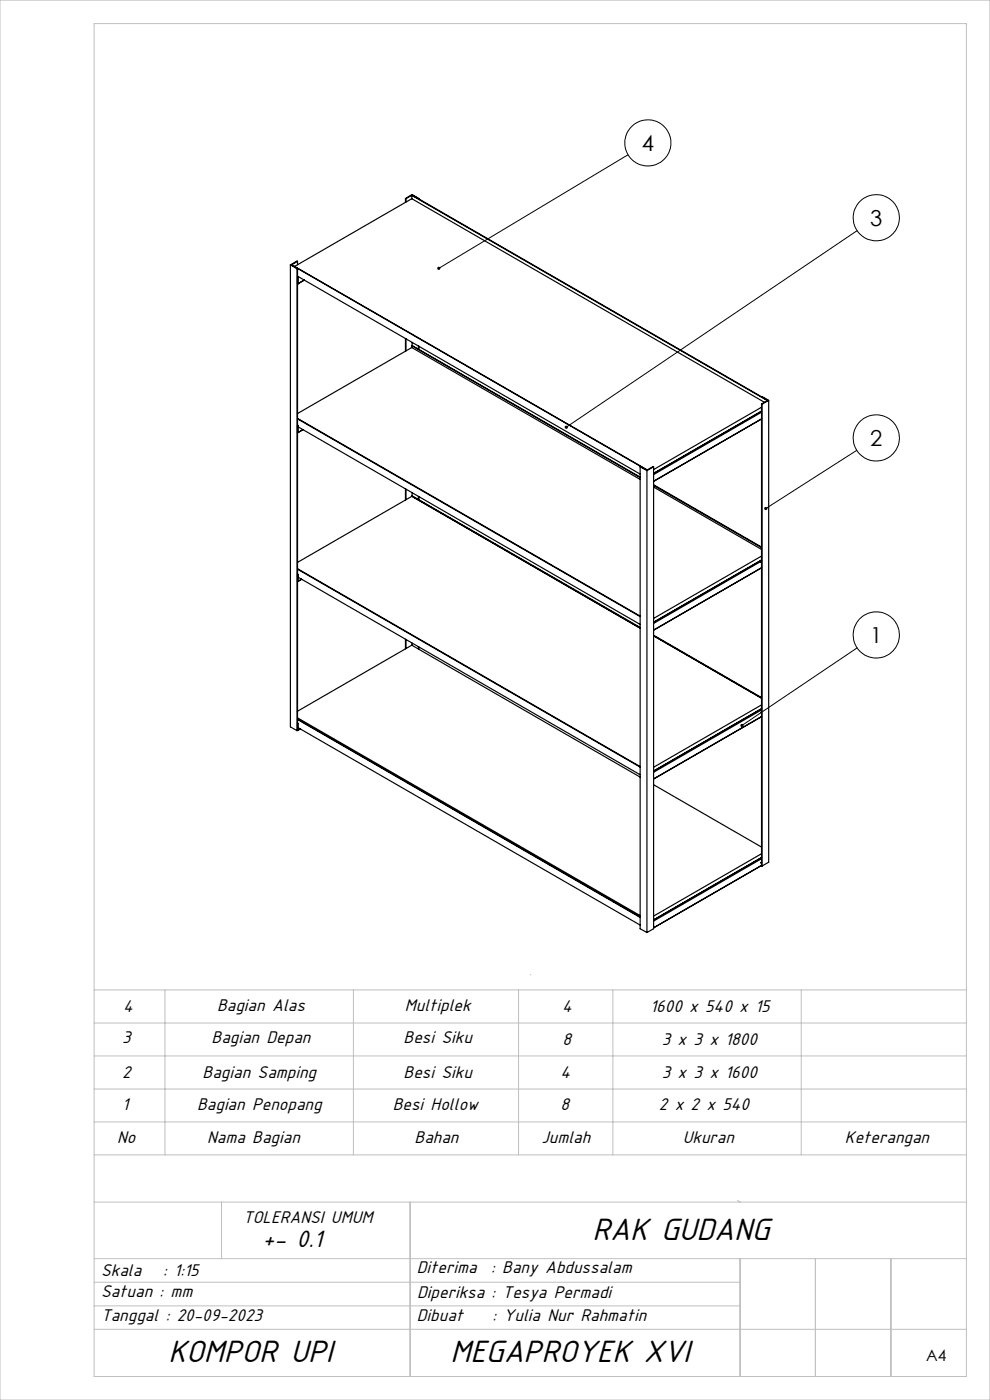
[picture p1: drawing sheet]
<svg xmlns="http://www.w3.org/2000/svg" width="210mm" height="297mm" viewBox="0 0 210 297" stroke-linecap="round" stroke-linejoin="round" font-family="sans-serif">
<g fill="none" stroke="#000" stroke-width=".21">
<path d="M133.2 32.8l-40.1 24.1M181.8 48.9l-61.7 41.7M181.8 95.5l-19.3 12.4M181.8 137.4l-24.4 16.5"/>
<circle cx="137.4" cy="30.3" r="4.9"/>
<circle cx="185.9" cy="46.2" r="4.9"/>
<circle cx="185.9" cy="92.9" r="4.9"/>
<circle cx="185.9" cy="134.7" r="4.9"/>
</g>
<g fill="none" stroke="#c0c0c0" stroke-width=".21">
<path d="M0 0h210v297h-210zM20 5h185v287h-185zM20 217h185M20 210h185M35 210v35M75 210v35M110 210v35M112.6 206.8h-.1M130 210v35M170 210v35M20 238h185M20 231h185"/>
<path d="M20 224h185M20 255h185M20 245h185M47 255v12M87 255v37M156.4 254.7l.6 .3M20 277h137M20 272h137M20 267h185M157 267v25M173 267v25M189 267v25"/>
<path d="M20 282h185"/>
</g>
<path d="M162.2 107.7v.4l.3-.2-.3 .2a.33 .33 0 0 0 .5 0 .33 .33 0 0 0 0-.5 .33 .33 0 0 0-.5 .1zM157.2 153.6l-.1 .5 .3-.2-.3 .2a.34 .34 0 0 0 .5 .1 .34 .34 0 0 0 0-.5 .34 .34 0 0 0-.4-.1zM119.8 90.4v.4l.3-.2-.3 .2a.35 .35 0 0 0 .6 .1 .35 .35 0 0 0 0-.5 .35 .35 0 0 0-.6 0zM92.8 56.7v.4l.3-.2-.3 .2a.35 .35 0 0 0 .5 .1 .35 .35 0 0 0 0-.5 .35 .35 0 0 0-.5 0z" fill="#000"/>
<g fill="none" stroke="#000" stroke-width=".25">
<path d="M61.6 56.2v98l1.4 .8M61.6 56.2l1.4 .8M61.8 56.2l75.4 43.5M61.8 56.2l1.3 .8M63 57v98M63.1 55.5v.7M63.1 57v97.9M63.1 55.5l-.1-.1-1.4 .8M63.1 55.5l-1.3 .7M63.1 57h-.1M63.2 58.8l-.1-.2 72.7 42M63.2 58.8v1.4"/>
<path d="M63.3 58.7l-.1 .1M64.5 59.4l-1.3 .8M64.6 59.4l-1.4 .8M86 42.1l1.4-.8 1.5 .8M86 42.1l.1 .1M86 42.1v.8M86.1 42.2v.7M87.3 42.2l-24.8 14.3M87.3 42.2l74.8 43.1M87.3 41.4l75.6 43.5M87.3 41.4v.8M87.4 41.4h-.1"/>
<path d="M87.4 41.4l75.5 43.5M87.4 41.4l1.5 .7M87.4 41.4l-1.3 .8M88.9 42.1v.1M63.2 60.2h-.1M86 71.8v2.7M86.1 71.9v2.5M87.3 73.7l-24.2 14M87.3 73.7l48.5 28M87.3 73.3v.4M87.3 73.3l48.5 28M87.4 73.3h-.1"/>
<path d="M87.4 73.3l48.4 27.9M87.4 72.6v.7M88.8 73.4v.6M88.9 73.4v.7M63.1 90.2l.1 1.6M63.1 88.9l72.7 41.9M63.1 90.5l72.7 42M63.1 88.8l72.7 41.9M63.2 91.8h-.1M64.2 91.2l-1 .6M64.3 91.2l-1.1 .6M135.8 99v98l1.4 .8"/>
<path d="M135.8 99l1.4 .8M135.8 99l1.4 .7M137.2 99.8v98M138.6 99l-1.4 .7M138.6 99l-1.4 .8M138.6 99v98l-1.4 .8M161.4 87.3v.1M161.4 87.4l.1-.2-22.9 13.2M161.5 86.4l-22.9 13.2M161.5 87.3l-.1 .1M161.5 85.7l.1 98M161.5 85.7l.1 .1"/>
<path d="M161.5 84.2l1.6 .7M161.5 87.5l-22.9 13.2M161.6 85.8v97.9M162.9 84.9l-1.4 .8M163.1 84.9l-1.5 .9M163.1 84.9v98l-1.5 .8M86 103.7v2.4M86.1 103.8v2.2M87.3 105.3l-24.2 14M87.3 105.2l48.5 28-48.5-27.9M87.3 105.2v.1M87.4 105.2h-.1"/>
<path d="M87.4 105.2l48.4 27.9M87.4 104.5v.7M88.8 105.3v.7M88.9 105.3v.7M138.6 102.1l22.9-13.2-22.9 13.2M138.6 103.3l22.9 13.3M138.6 103l22.9 13.2M138.6 102.8l22.9 13.3M161.5 118l-22.9 13.2M161.5 118.8l-22.9 13.2M161.5 119.1l-.1 .2 .1-.1M161.5 119l-22.9 13.3"/>
<path d="M63.1 121.7l.1 1.6M63.1 120.6l72.7 42M63.1 120.8l72.7 41.9M63.1 122.4l72.7 42M63.2 123.3l-.1 .1M64 122.9l-.8 .4M64 122.9l-.8 .5M86 135.6v2.1M86.1 135.7v1.9M87.4 136.5v.4M88.8 137.2v.5M88.9 137.3v.5"/>
<path d="M138.6 134.9l22.9 13.2M138.6 134.8l22.9 13.2M161.5 120.4l-22.9 13.3 22.9-13.2M63.1 153.3l.1 1.6M63.1 152.3l72.7 41.9M63.1 150.9l24.2-14 48.5 27.9M63.1 152.5l72.7 42M63.1 152.6l72.7 42M63.1 154.3l72.7 41.9M63.1 154.9l-.1 .1M63.2 154.9h-.1M63.2 154.9l.5-.2-.5 .2"/>
<path d="M161.5 152l-22.9 13.3M161.5 149.5l-22.9 13.3M161.5 150.4l-22.9 13.2M161.5 151l-.1 .2 .1-.1M161.5 150.6l-22.9 13.2M161.5 152l-22.9 13.2M138.6 166.5l22.9 13.2M138.6 196.8l22.9-13.2-22.9 13.2M161.5 181.1l-22.9 13.2M161.5 181.9l-22.9 13.3M161.5 182.9l-.1 .2 .1-.1M161.5 182.2l-22.9 13.2"/>
</g>
<g font-size="7.3">
<text x="125.6" y="263">RAK GUDANG</text>
<text x="35.7" y="288.9">KOMPOR UPI</text>
<text x="95.6" y="288.9">MEGAPROYEK XVI</text>
</g>
<text font-size="5.6" x="55.6" y="264.6">+- 0.1</text>
<g font-size="4.7">
<text x="136.1" y="32">4</text>
<text x="184.6" y="47.9">3</text>
<text x="184.6" y="94.6">2</text>
<text x="184.6" y="136.4">1</text>
</g>
<g font-size="4">
<text x="26.1" y="214.6">4</text>
<text x="46.1" y="214.5">Bagian Alas</text>
<text x="85.9" y="214.5">Multiplek</text>
<text x="119.2" y="214.7">4</text>
<text x="137.9" y="214.7">1600 x 540 x 15</text>
<text x="25.9" y="221.3">3</text>
<text x="44.9" y="221.3">Bagian Depan</text>
<text x="85.6" y="221.3">Besi Siku</text>
<text x="119.3" y="221.8">8</text>
<text x="140.4" y="221.8">3 x 3 x 1800</text>
<text x="25.9" y="228.6">2</text>
<text x="43" y="228.6">Bagian Samping</text>
<text x="85.6" y="228.6">Besi Siku</text>
<text x="118.9" y="228.6">4</text>
<text x="140.4" y="228.8">3 x 3 x 1600</text>
<text x="25.9" y="235.6">1</text>
<text x="41.8" y="235.6">Bagian Penopang</text>
<text x="83.3" y="235.5">Besi Hollow</text>
<text x="118.9" y="235.6">8</text>
<text x="139.8" y="235.6">2 x 2 x 540</text>
<text x="24.9" y="242.5">No</text>
<text x="43.9" y="242.5">Nama Bagian</text>
<text x="87.9" y="242.5">Bahan</text>
<text x="114.9" y="242.5">Jumlah</text>
<text x="144.8" y="242.5">Ukuran</text>
<text x="179.2" y="242.5">Keterangan</text>
<text x="51.6" y="259.5">TOLERANSI UMUM</text>
<text x="21.4" y="275.2">Satuan : mm</text>
<text x="21.4" y="270.6">Skala</text>
<text x="34.6" y="270.6">: 1:15</text>
<text x="88.4" y="270.2">Diterima</text>
<text x="88.5" y="275.3">Diperiksa : Tesya Permadi</text>
<text x="104.2" y="270.2">: Bany Abdussalam</text>
<text x="21.4" y="280.2">Tanggal : 20-09-2023</text>
<text x="88.4" y="280.2">Dibuat</text>
<text x="104.5" y="280.2">: Yulia Nur Rahmatin</text>
</g>
<text font-size="3.3" x="196.5" y="288.7">A4</text>
</svg>
